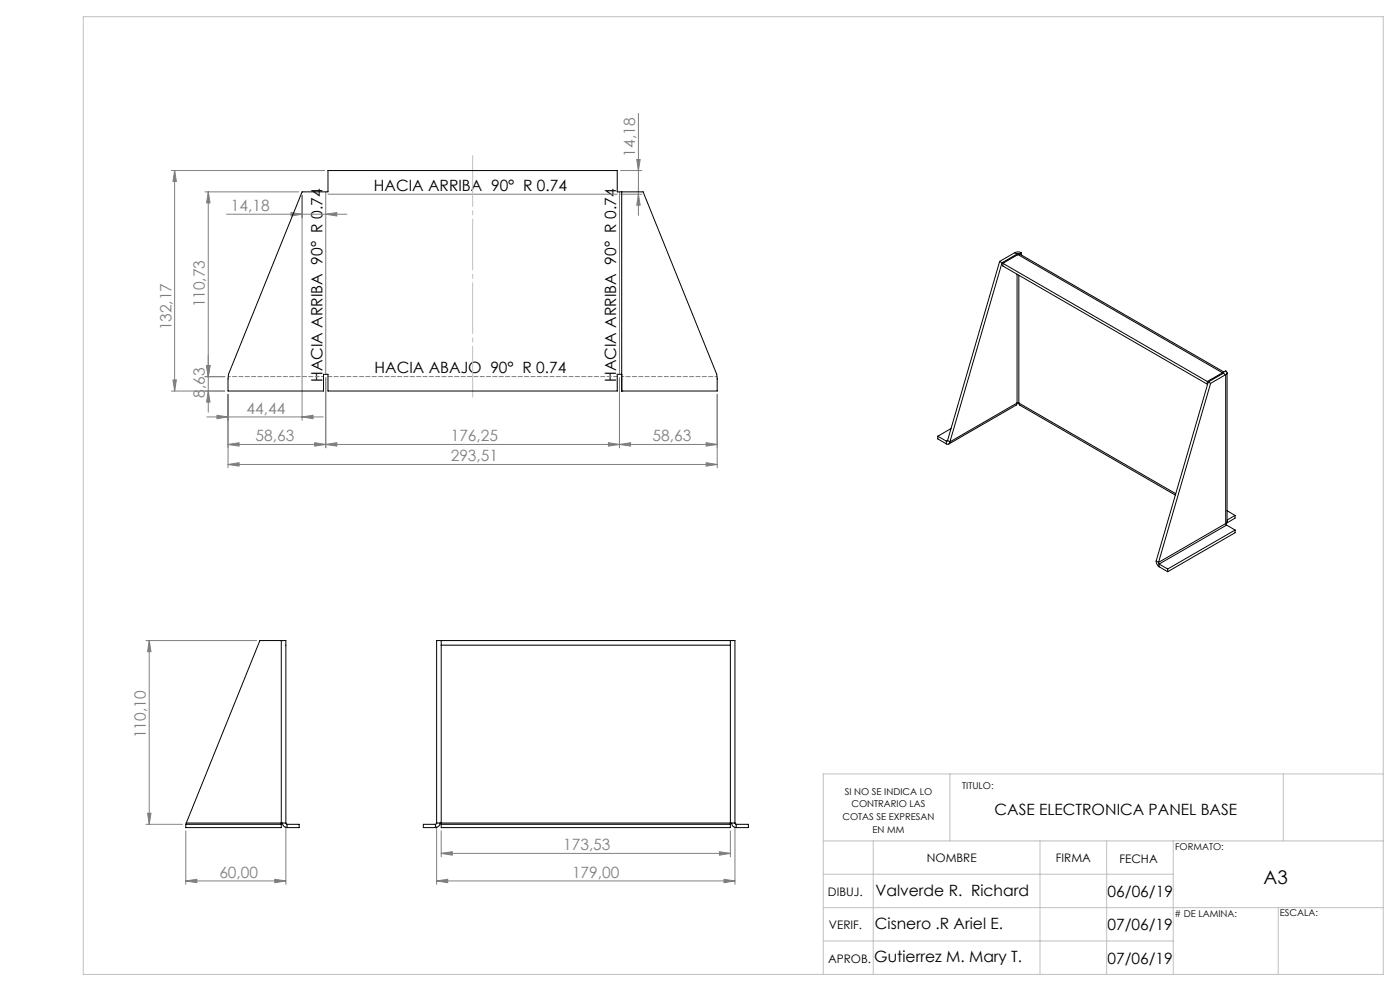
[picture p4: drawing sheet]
<svg xmlns="http://www.w3.org/2000/svg" width="420mm" height="297mm" viewBox="0 0 420 297" stroke-linecap="round" stroke-linejoin="round" font-family="sans-serif">
<g fill="none" stroke="#808080" stroke-width=".3">
<path d="M191.5 34v30.6M51.4 51.1h46M52.4 51.1l.5 3.3h-1zM52.4 51.1v66.1M61.5 57.5h28.1M62.5 57.5v66M62.5 57.5l.5 3.3h-1zM90.6 58.5v67.5M97.7 57.5v54.7M98.4 58.2h86.8M185.8 57.5v54.7M186.2 58.2h6.3"/>
<path d="M186.2 51.1h6.3M191 47.8h1.1l-.6 3.3zM191.5 58.2l.6 3.3h-1.1zM67.9 64.2h36.2M87.3 63.7l3.3 .5-3.3 .5zM97.7 64.2l3.3-.5v1zM51.4 117.2h16M51.9 113.9h1l-.5 3.3zM61.5 112.9h6M62 109.6h1l-.5 3.3zM62.5 117.2l.5 3.3h-1zM68.4 118.2v22"/>
<path d="M97.7 113.2v21M185.8 113.2v21M215.2 118.2v22M62.1 125h34.9M65.1 124.5l3.3 .5-3.3 .5zM68.4 139.2l3.3-.5v1zM68.4 139.2h146.8M68.4 133.2l3.3-.5v1zM68.4 133.2h146.8M90.6 125l3.3-.5v1zM94.4 132.7l3.3 .5-3.3 .5zM97.7 133.2l3.3-.5v1z"/>
<path d="M182.5 132.7l3.3 .5-3.3 .5zM185.8 133.2l3.4-.5v1zM211.8 138.7l3.4 .5-3.4 .5zM211.8 132.7l3.4 .5-3.4 .5zM43.8 192h33.2M44.8 192v55M44.8 192l.5 3.3h-1zM43.8 247h11M44.3 243.7h1l-.5 3.3zM55.7 249v16M85.8 247.6v17.4M131 247.6v17.4"/>
<path d="M132.4 255.8l3.3-.5v1zM132.4 249v7.8M132.4 255.8h86.7M215.8 255.3l3.3 .5-3.3 .5zM219.1 249v7.8M220.5 247.6v17.4M55.7 264l3.4-.5v1zM55.7 264h30.1M82.4 263.5l3.4 .5-3.4 .5zM131 264l3.3-.5v1zM131 264h89.5M217.2 263.5l3.3 .5-3.3 .5z"/>
</g>
<path d="M98.4 112.9h86.8" fill="none" stroke="#808080" stroke-width=".3" stroke-dasharray="1.3 .6" stroke-dashoffset=".1"/>
<path d="M68.5 112.9h28.6M186.5 112.9h28.6" fill="none" stroke="#808080" stroke-width=".3" stroke-dasharray="1.3 .6" stroke-dashoffset=".6"/>
<path d="M141.8 45.7v74.3" fill="none" stroke="#c0c0c0" stroke-width=".3" stroke-dasharray="15.2 1.3 1.3 1.3" stroke-dashoffset="-1"/>
<g fill="none" stroke="#c0c0c0" stroke-width=".3">
<path d="M25 5h390v287h-390zM285 231.9v20.1M385 231.9v20.1M415 231.9h-168v60.1M247 252h168M262 252v40M312 252v40M332 252v40M352 252v40M247 262h105M247 272h168M383.5 272v20"/>
<path d="M247 282h105"/>
</g>
<g fill="#808080">
<path d="M211.8 132.7l3.4 .5-3.4 .5zM185.8 133.2l3.4-.5v1z"/>
<path d="M94.4 132.7l3.3 .5-3.3 .5zM68.4 133.2l3.3-.5v1zM90.6 125l3.3-.5v1zM65.1 124.5l3.3 .5-3.3 .5zM97.7 64.2l3.3-.5v1zM87.3 63.7l3.3 .5-3.3 .5z"/>
<path d="M68.4 139.2l3.3-.5v1zM211.8 138.7l3.4 .5-3.4 .5zM97.7 133.2l3.3-.5v1zM182.5 132.7l3.3 .5-3.3 .5zM132.4 255.8l3.3-.5v1zM215.8 255.3l3.3 .5-3.3 .5z"/>
<path d="M82.4 263.5l3.4 .5-3.4 .5zM55.7 264l3.4-.5v1z"/>
<path d="M217.2 263.5l3.3 .5-3.3 .5zM131 264l3.3-.5v1z"/>
<path d="M44.3 243.7h1l-.5 3.3zM44.8 192l.5 3.3h-1z"/>
<path d="M51.9 113.9h1l-.5 3.3zM52.4 51.1l.5 3.3h-1zM191.5 58.2l.6 3.3h-1.1zM191 47.8h1.1l-.6 3.3z"/>
<path d="M62.5 117.2l.5 3.3h-1zM62 109.6h1l-.5 3.3z"/>
<path d="M62.5 57.5l.5 3.3h-1zM62 109.6h1l-.5 3.3z"/>
</g>
<g fill="none" stroke="#000" stroke-width=".3">
<path d="M186.5 57.5v59.7M299.9 78.3l.7 .5M299.9 78.3l-15.6 53.7M300.6 78.8l-15.6 53.6M300.8 78.9v.8l61.4 35.4M300.8 78.9l61.4 35.4M304.4 75.7a2.03 2.03 0 0 1 2 0M304.4 75.7l.7 .4M304.4 75.7l-4.5 2.6M305.1 76.1h.5M305.1 76.1l-4.5 2.7M305.1 76.1v.3"/>
<path d="M305.4 76.3l-4.6 2.6M305.4 76.3l61.3 35.4M305.6 76.2l-.2 .1M305.6 76.2h.5l61 35.3M305.6 76.1v.1M306.4 75.7l-.8 .4M306.4 75.7v.7M305.1 82.2v38.6M305.6 82.5v38.3M186.5 117.2h.1M186.5 112.2h-1.3v5h-86.8v-5h-1.4v5h-28.6l.1-5 22.1-54.7h7.8v-6.4h86.8v6.4h7.7l22.1 54.7 .2 1.4v3.6h-28.7M362.2 114.3v.8"/>
<path d="M362.3 115.1h-.1M362.5 114.5l-15.6 53.6M362.5 114.5l.7 .4M363.2 114.9l-15.6 53.7M366.7 111.7l-4.5 2.6M366.7 111.7v.3M367 111.5l.7-.3a.59 .59 0 0 1 .4 .5 .59 .59 0 0 1-.4 .6M367 111.5v.4M367 111.6l-.3 .1M367 111.9l.7 .4M367 111.9l-4.5 2.6M367.7 112.3l-4.5 2.6"/>
<path d="M367.7 112.3v44.6M368.1 111.7v44.6l-.4 .6M281.3 130.7l2.6 1.5M281.3 130.7v.8l2.6 1.5M283.9 132.2v.8M284.3 132l-.4 .2M284.3 132l.7 .4M285 132.4l-.3 .7-.8-.1M285.3 128.4l-4 2.3M305.1 120.8h.5M305.1 120.8l-.3 .6-20.1 11.7M305.1 120.8l-20.1 11.6"/>
<path d="M305.6 120.8l.3 .6 46.7 27M305.6 120.8l47.1 27.2M367.7 156.9l.3 .5M367.7 156.9l-20.1 11.7M368 157.4l-20.3 11.6M368 157.4l2.5 1.5M368 156.8h-.2M368 156.7v.1M368.1 153.1l2.4 1.4M370.5 158.9l-20.2 11.6M370.5 154.5v.8l-2.5 1.5M370.5 158.9v.8l-20.2 11.6"/>
<path d="M370.5 154.5l-2.4 1.4M346.9 168.1a2.17 2.17 0 0 0 .8 1.8M346.9 168.1l.7 .5M347.6 168.6l.1 .4M347.7 169l2.6 1.5M347.7 169.9l2.6 1.4M347.7 169v.9M350.3 170.5v.8M84.4 192h1.4v54.7M84.4 192v54.7M84.4 192h-6.4l-22.1 54.7M132.4 192h-1.4v54.7"/>
<path d="M132.4 192h86.7M132.4 192v54.7M132.4 193.4h86.7M219.1 192h1.4v54.7M219.1 192v54.7M55.7 247v1h28.7v-1M55.7 247h28.7M55.9 246.7l-.2 .3M55.9 246.7h28.5M84.4 246.7v.3M84.4 246.7h1.4M84.8 246.7a1.33 1.33 0 0 0 1.3 1.3"/>
<path d="M85.8 246.7l.3 .3M86.1 247h3.6v1h-3.6M86.1 247v1M130.6 247h-3.6v1h3.6M130.6 247v1M131 246.7h1.4M131 246.7l-.4 .3M132 246.7a1.38 1.38 0 0 1-1.4 1.3M132.4 246.7v.3M132.4 247v1h86.7v-1M132.4 247h86.7M132.4 246.7h86.7"/>
<path d="M219.1 246.7v.3M219.1 246.7h1.4M219.5 246.7a1.33 1.33 0 0 0 1.4 1.3M220.5 246.7l.4 .3M220.9 247h3.6v1h-3.6M220.9 247v1"/>
</g>
<text font-size="5.6" x="379" y="264.9">A3</text>
<g font-size="4.7" fill="#808080">
<text x="190.5" y="46.9" transform="rotate(-90 190.5 46.9)">14,18</text>
<text x="69.3" y="63.2">14,18</text>
<text x="61.5" y="92.1" transform="rotate(-90 61.5 92.1)">110,73</text>
<text x="51.4" y="99" transform="rotate(-90 51.4 99)">132,17</text>
<text x="61.5" y="119.1" transform="rotate(-90 61.5 119.1)">8,63</text>
<text x="74" y="123.9">44,44</text>
<text x="76.7" y="132.2">58,63</text>
<text x="135.2" y="132.2">176,25</text>
<text x="195.7" y="132.2">58,63</text>
<text x="135.2" y="138.2">293,51</text>
<text x="43.8" y="221.3" transform="rotate(-90 43.8 221.3)">110,10</text>
<text x="168.9" y="254.7">173,53</text>
<text x="65.8" y="263">60,00</text>
<text x="171.6" y="263">179,00</text>
</g>
<g font-size="4.7">
<text x="112.2" y="57.2">HACIA ARRIBA 90° R 0.74</text>
<text x="112.4" y="111.9">HACIA ABAJO 90° R 0.74</text>
<text x="96.7" y="114.4" transform="rotate(-90 96.7 114.4)">HACIA ARRIBA 90° R 0.74</text>
<text x="184.9" y="114.4" transform="rotate(-90 184.9 114.4)">HACIA ARRIBA 90° R 0.74</text>
<text x="298.4" y="244.2">CASE ELECTRONICA PANEL BASE</text>
<text x="262.7" y="268.4">Valverde R. Richard</text>
<text x="332.3" y="268.8">06/06/19</text>
<text x="262.5" y="278.4">Cisnero .R Ariel E.</text>
<text x="332.3" y="278.8">07/06/19</text>
<text x="262.3" y="288.3">Gutierrez M. Mary T.</text>
<text x="332.3" y="288.8">07/06/19</text>
</g>
<g font-size="3.5">
<text x="278" y="258.4">NOMBRE</text>
<text x="316.8" y="258.3">FIRMA</text>
<text x="335.8" y="258.5">FECHA</text>
<text x="248.4" y="268.4">DIBUJ.</text>
<text x="248.7" y="278.4">VERIF.</text>
<text x="248.4" y="288.5">APROB.</text>
</g>
<g font-size="2.8">
<text x="253.4" y="238.1">SI NO SE INDICA LO</text>
<text x="288.7" y="236.5">TITULO:</text>
<text x="252.7" y="245.8">COTAS SE EXPRESAN</text>
<text x="255.4" y="241.9">CONTRARIO LAS</text>
<text x="261.8" y="249.6">EN MM</text>
<text x="352.5" y="254.8">FORMATO:</text>
<text x="352.3" y="274.7"># DE LAMINA:</text>
<text x="383.9" y="274.6">ESCALA:</text>
</g>
</svg>
